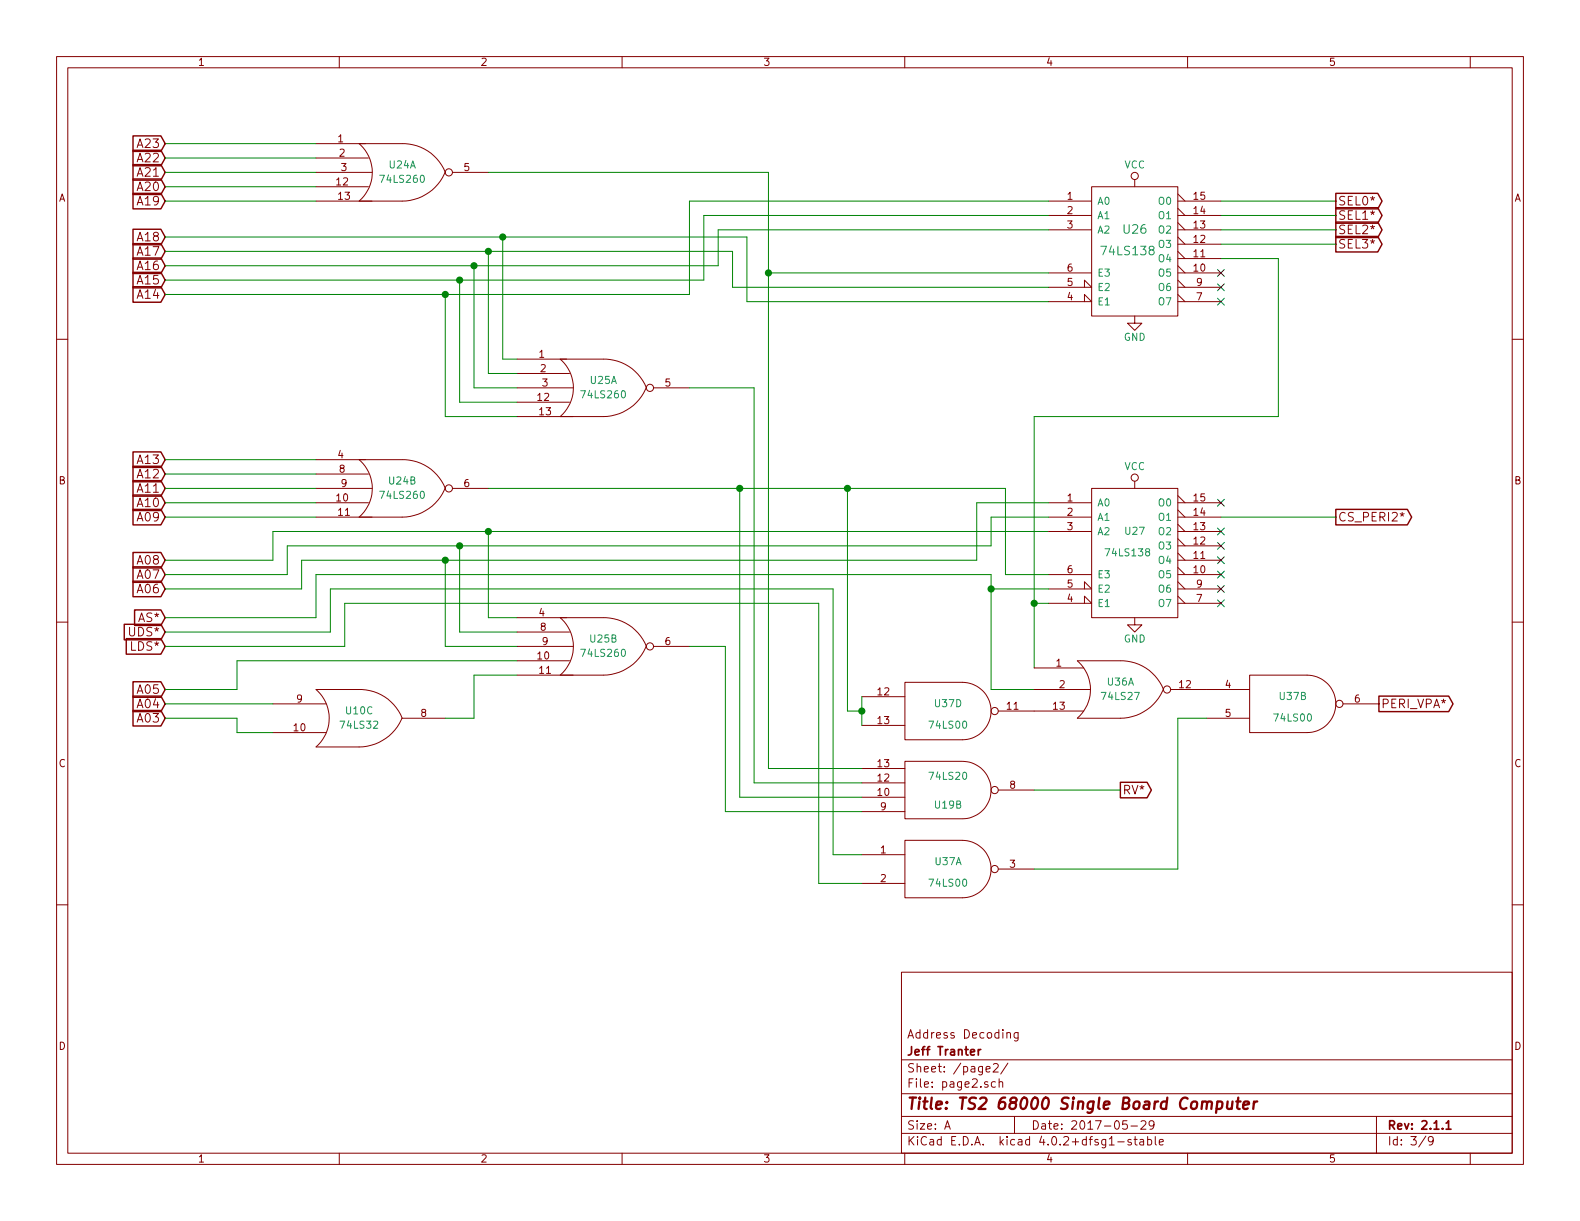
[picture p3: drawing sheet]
EESchema Schematic File Version 2
LIBS:power
LIBS:device
LIBS:transistors
LIBS:conn
LIBS:linear
LIBS:regul
LIBS:74xx
LIBS:cmos4000
LIBS:adc-dac
LIBS:memory
LIBS:xilinx
LIBS:ts2-cache
EELAYER 25 0
EELAYER END
$Descr A 11000 8500
encoding utf-8
Sheet 3 9
Title "TS2 68000 Single Board Computer"
Date "2017-05-29"
Rev "2.1.1"
Comp "Jeff Tranter"
Comment1 "Address Decoding"
Comment2 ""
Comment3 ""
Comment4 ""
$EndDescr
$Comp
L 74LS138 U26
U 1 1
P 7900 1750
F 0 "U26" H 7900 1900 60  0000 C CNN
F 1 "74LS138" H 7850 1750 60  0000 C CNN
F 2 "Housings_DIP:DIP-16_W7.62mm" H 7900 1750 60  0001 C CNN
F 3 "~" H 7900 1750 60  0000 C CNN
	1    7900 1750
	1    0    0    -1  
$EndComp
$Comp
L 74LS32 U10
U 3 1
P 2500 5000
F 0 "U10" H 2500 5050 50  0000 C CNN
F 1 "74LS32" H 2500 4950 50  0000 C CNN
F 2 "Housings_DIP:DIP-14_W7.62mm" H 2500 5000 50  0001 C CNN
F 3 "" H 2500 5000 50  0000 C CNN
	3    2500 5000
	1    0    0    -1  
$EndComp
$Comp
L 74LS20 U19
U 2 1
P 6600 5500
F 0 "U19" H 6600 5600 50  0000 C CNN
F 1 "74LS20" H 6600 5400 50  0000 C CNN
F 2 "Housings_DIP:DIP-14_W7.62mm" H 6600 5500 50  0001 C CNN
F 3 "" H 6600 5500 50  0000 C CNN
	2    6600 5500
	1    0    0    1   
$EndComp
$Comp
L 74LS260 U24
U 1 1
P 2800 1200
F 0 "U24" H 2800 1250 50  0000 C CNN
F 1 "74LS260" H 2800 1150 50  0000 C CNN
F 2 "Housings_DIP:DIP-14_W7.62mm" H 2800 1200 50  0001 C CNN
F 3 "" H 2800 1200 50  0000 C CNN
	1    2800 1200
	1    0    0    -1  
$EndComp
$Comp
L 74LS260 U25
U 1 1
P 4200 2700
F 0 "U25" H 4200 2750 50  0000 C CNN
F 1 "74LS260" H 4200 2650 50  0000 C CNN
F 2 "Housings_DIP:DIP-14_W7.62mm" H 4200 2700 50  0001 C CNN
F 3 "" H 4200 2700 50  0000 C CNN
	1    4200 2700
	1    0    0    -1  
$EndComp
$Comp
L 74LS260 U24
U 2 1
P 2800 3400
F 0 "U24" H 2800 3450 50  0000 C CNN
F 1 "74LS260" H 2800 3350 50  0000 C CNN
F 2 "Housings_DIP:DIP-14_W7.62mm" H 2800 3400 50  0001 C CNN
F 3 "" H 2800 3400 50  0000 C CNN
	2    2800 3400
	1    0    0    -1  
$EndComp
$Comp
L 74LS260 U25
U 2 1
P 4200 4500
F 0 "U25" H 4200 4550 50  0000 C CNN
F 1 "74LS260" H 4200 4450 50  0000 C CNN
F 2 "Housings_DIP:DIP-14_W7.62mm" H 4200 4500 50  0001 C CNN
F 3 "" H 4200 4500 50  0000 C CNN
	2    4200 4500
	1    0    0    -1  
$EndComp
Wire Wire Line
	2200 1000 1150 1000
Text GLabel 1150 1000 0    60   Input ~ 0
A23
Text GLabel 1150 1100 0    60   Input ~ 0
A22
Text GLabel 1150 1200 0    60   Input ~ 0
A21
Text GLabel 1150 1300 0    60   Input ~ 0
A20
Text GLabel 1150 1400 0    60   Input ~ 0
A19
Wire Wire Line
	1150 1100 2200 1100
Wire Wire Line
	1150 1200 2200 1200
Wire Wire Line
	1150 1300 2200 1300
Wire Wire Line
	1150 1400 2200 1400
Wire Wire Line
	3400 1200 5350 1200
Wire Wire Line
	5350 1200 5350 5350
Wire Wire Line
	5350 1900 7300 1900
Text GLabel 1150 1650 0    60   Input ~ 0
A18
Text GLabel 1150 1750 0    60   Input ~ 0
A17
Text GLabel 1150 1850 0    60   Input ~ 0
A16
Text GLabel 1150 1950 0    60   Input ~ 0
A15
Text GLabel 1150 2050 0    60   Input ~ 0
A14
Text GLabel 1150 3200 0    60   Input ~ 0
A13
Text GLabel 1150 3300 0    60   Input ~ 0
A12
Text GLabel 1150 3400 0    60   Input ~ 0
A11
Text GLabel 1150 3500 0    60   Input ~ 0
A10
Text GLabel 1150 3600 0    60   Input ~ 0
A09
Text GLabel 1150 3900 0    60   Input ~ 0
A08
Text GLabel 1150 4000 0    60   Input ~ 0
A07
Text GLabel 1150 4100 0    60   Input ~ 0
A06
Text GLabel 1150 4300 0    60   Input ~ 0
AS*
Text GLabel 1150 4400 0    60   Input ~ 0
UDS*
Text GLabel 1150 4500 0    60   Input ~ 0
LDS*
Text GLabel 1150 4800 0    60   Input ~ 0
A05
Text GLabel 1150 4900 0    60   Input ~ 0
A04
Text GLabel 1150 5000 0    60   Input ~ 0
A03
Text GLabel 9600 4900 2    60   Output ~ 0
PERI_VPA*
Wire Wire Line
	8500 1400 9300 1400
Text GLabel 9300 1400 2    60   Output ~ 0
SEL0*
Text GLabel 9300 1500 2    60   Output ~ 0
SEL1*
Text GLabel 9300 1600 2    60   Output ~ 0
SEL2*
Text GLabel 9300 1700 2    60   Output ~ 0
SEL3*
Wire Wire Line
	8500 1500 9300 1500
Wire Wire Line
	8500 1600 9300 1600
Wire Wire Line
	8500 1700 9300 1700
NoConn ~ 8500 1900
NoConn ~ 8500 2000
NoConn ~ 8500 2100
$Comp
L GND #PWR043
U 1 1
P 7900 2200
F 0 "#PWR043" H 7900 1950 50  0001 C CNN
F 1 "GND" H 7900 2050 50  0000 C CNN
F 2 "" H 7900 2200 50  0000 C CNN
F 3 "" H 7900 2200 50  0000 C CNN
	1    7900 2200
	1    0    0    -1  
$EndComp
$Comp
L VCC #PWR044
U 1 1
P 7900 1300
F 0 "#PWR044" H 7900 1150 50  0001 C CNN
F 1 "VCC" H 7900 1450 50  0000 C CNN
F 2 "" H 7900 1300 50  0000 C CNN
F 3 "" H 7900 1300 50  0000 C CNN
	1    7900 1300
	1    0    0    -1  
$EndComp
Wire Wire Line
	7200 2900 8900 2900
Wire Wire Line
	8900 2900 8900 1800
Text GLabel 9300 3600 2    60   Output ~ 0
CS_PERI2*
NoConn ~ 8500 3700
NoConn ~ 8500 3800
NoConn ~ 8500 3900
NoConn ~ 8500 4000
NoConn ~ 8500 4100
$Comp
L GND #PWR045
U 1 1
P 7900 4300
F 0 "#PWR045" H 7900 4050 50  0001 C CNN
F 1 "GND" H 7900 4150 50  0000 C CNN
F 2 "" H 7900 4300 50  0000 C CNN
F 3 "" H 7900 4300 50  0000 C CNN
	1    7900 4300
	1    0    0    -1  
$EndComp
$Comp
L VCC #PWR046
U 1 1
P 7900 3400
F 0 "#PWR046" H 7900 3250 50  0001 C CNN
F 1 "VCC" H 7900 3550 50  0000 C CNN
F 2 "" H 7900 3400 50  0000 C CNN
F 3 "" H 7900 3400 50  0000 C CNN
	1    7900 3400
	1    0    0    -1  
$EndComp
Text GLabel 7800 5500 2    60   Output ~ 0
RV*
Wire Wire Line
	6900 4000 2200 4000
Wire Wire Line
	2200 4000 2200 4300
Wire Wire Line
	2200 4300 1150 4300
Wire Wire Line
	1150 4400 2300 4400
Wire Wire Line
	2300 4400 2300 4100
Wire Wire Line
	2400 4200 2400 4500
Wire Wire Line
	2400 4500 1150 4500
Wire Wire Line
	1150 4100 2100 4100
Wire Wire Line
	2100 4100 2100 3900
Wire Wire Line
	2100 3900 6800 3900
Wire Wire Line
	1150 4000 2000 4000
Wire Wire Line
	2000 4000 2000 3800
Wire Wire Line
	2000 3800 6900 3800
Wire Wire Line
	1150 3900 1900 3900
Wire Wire Line
	1900 3900 1900 3700
Wire Wire Line
	1900 3700 7300 3700
Wire Wire Line
	3400 3400 7000 3400
Wire Wire Line
	1150 1650 5200 1650
Wire Wire Line
	5200 1650 5200 2100
Wire Wire Line
	5200 2100 7300 2100
Wire Wire Line
	1150 1750 5100 1750
Wire Wire Line
	5100 1750 5100 2000
Wire Wire Line
	5100 2000 7300 2000
Wire Wire Line
	1150 1850 5000 1850
Wire Wire Line
	5000 1850 5000 1600
Wire Wire Line
	5000 1600 7300 1600
Wire Wire Line
	1150 1950 4900 1950
Wire Wire Line
	4900 1950 4900 1500
Wire Wire Line
	4900 1500 7300 1500
Wire Wire Line
	1150 2050 4800 2050
Wire Wire Line
	4800 2050 4800 1400
Wire Wire Line
	4800 1400 7300 1400
Wire Wire Line
	3600 2500 3500 2500
Wire Wire Line
	3500 2500 3500 1650
Connection ~ 3500 1650
Wire Wire Line
	3600 2600 3400 2600
Wire Wire Line
	3400 2600 3400 1750
Connection ~ 3400 1750
Wire Wire Line
	3600 2700 3300 2700
Wire Wire Line
	3300 2700 3300 1850
Connection ~ 3300 1850
Wire Wire Line
	3600 2800 3200 2800
Wire Wire Line
	3200 2800 3200 1950
Connection ~ 3200 1950
Wire Wire Line
	3600 2900 3100 2900
Wire Wire Line
	3100 2900 3100 2050
Connection ~ 3100 2050
Wire Wire Line
	1150 3200 2200 3200
Wire Wire Line
	1150 3300 2200 3300
Wire Wire Line
	1150 3400 2200 3400
Wire Wire Line
	1150 3500 2200 3500
Wire Wire Line
	1150 3600 2200 3600
Wire Wire Line
	1150 4900 1900 4900
Wire Wire Line
	1150 5000 1650 5000
Wire Wire Line
	1650 5000 1650 5100
Wire Wire Line
	1650 5100 1900 5100
Wire Wire Line
	1150 4800 1650 4800
Wire Wire Line
	1650 4800 1650 4600
Wire Wire Line
	1650 4600 3600 4600
Wire Wire Line
	3100 5000 3300 5000
Wire Wire Line
	3300 5000 3300 4700
Wire Wire Line
	3300 4700 3600 4700
Wire Wire Line
	4800 4500 5050 4500
Wire Wire Line
	5050 4500 5050 5650
Wire Wire Line
	5050 5650 6000 5650
Wire Wire Line
	5150 5550 6000 5550
Wire Wire Line
	5150 3400 5150 5550
Connection ~ 5150 3400
Wire Wire Line
	5250 5450 6000 5450
Wire Wire Line
	5250 2700 5250 5450
Wire Wire Line
	5250 2700 4800 2700
Wire Wire Line
	5350 5350 6000 5350
Connection ~ 5350 1900
Wire Wire Line
	3600 4300 3400 4300
Wire Wire Line
	3400 4300 3400 3700
Connection ~ 3400 3700
Wire Wire Line
	3600 4400 3200 4400
Wire Wire Line
	3200 4400 3200 3800
Connection ~ 3200 3800
Wire Wire Line
	3600 4500 3100 4500
Wire Wire Line
	3100 4500 3100 3900
Connection ~ 3100 3900
Wire Wire Line
	8900 1800 8500 1800
NoConn ~ 8500 3500
NoConn ~ 8500 4200
$Comp
L 74LS138 U27
U 1 1
P 7900 3850
F 0 "U27" H 7900 4000 50  0000 C CNN
F 1 "74LS138" H 7850 3850 50  0000 C CNN
F 2 "Housings_DIP:DIP-16_W7.62mm" H 7900 3850 50  0001 C CNN
F 3 "" H 7900 3850 50  0000 C CNN
	1    7900 3850
	1    0    0    -1  
$EndComp
Wire Wire Line
	7300 4200 7200 4200
Wire Wire Line
	7200 2900 7200 4650
Wire Wire Line
	6900 4000 6900 4800
Wire Wire Line
	6900 4100 7300 4100
Wire Wire Line
	7000 3400 7000 4000
Wire Wire Line
	7000 4000 7300 4000
Wire Wire Line
	8500 3600 9300 3600
Wire Wire Line
	6900 3800 6900 3600
Wire Wire Line
	6900 3600 7300 3600
Wire Wire Line
	6800 3900 6800 3500
Wire Wire Line
	6800 3500 7300 3500
Connection ~ 7200 4200
Wire Wire Line
	6900 4800 7200 4800
Connection ~ 6900 4100
$Comp
L 74LS27 U36
U 1 1
P 7800 4800
F 0 "U36" H 7800 4850 50  0000 C CNN
F 1 "74LS27" H 7800 4750 50  0000 C CNN
F 2 "Housings_DIP:DIP-14_W7.62mm" H 7800 4800 50  0001 C CNN
F 3 "" H 7800 4800 50  0000 C CNN
	1    7800 4800
	1    0    0    -1  
$EndComp
$Comp
L 74LS00 U37
U 1 1
P 6600 6050
F 0 "U37" H 6600 6100 50  0000 C CNN
F 1 "74LS00" H 6600 5950 50  0000 C CNN
F 2 "Housings_DIP:DIP-14_W7.62mm" H 6600 6050 50  0001 C CNN
F 3 "" H 6600 6050 50  0000 C CNN
	1    6600 6050
	1    0    0    -1  
$EndComp
Wire Wire Line
	5700 4200 5700 6150
Wire Wire Line
	5700 4200 2400 4200
$Comp
L 74LS00 U37
U 2 1
P 9000 4900
F 0 "U37" H 9000 4950 50  0000 C CNN
F 1 "74LS00" H 9000 4800 50  0000 C CNN
F 2 "Housings_DIP:DIP-14_W7.62mm" H 9000 4900 50  0001 C CNN
F 3 "" H 9000 4900 50  0000 C CNN
	2    9000 4900
	1    0    0    -1  
$EndComp
Wire Wire Line
	8400 5000 8200 5000
Wire Wire Line
	8200 5000 8200 6050
$Comp
L 74LS00 U37
U 4 1
P 6600 4950
F 0 "U37" H 6600 5000 50  0000 C CNN
F 1 "74LS00" H 6600 4850 50  0000 C CNN
F 2 "Housings_DIP:DIP-14_W7.62mm" H 6600 4950 50  0001 C CNN
F 3 "" H 6600 4950 50  0000 C CNN
	4    6600 4950
	1    0    0    -1  
$EndComp
Wire Wire Line
	6000 4850 6000 5050
Wire Wire Line
	5800 4100 5800 5950
Wire Wire Line
	2300 4100 5800 4100
Wire Wire Line
	6000 4950 5900 4950
Wire Wire Line
	5900 4950 5900 3400
Connection ~ 5900 3400
Connection ~ 6000 4950
Wire Wire Line
	5800 5950 6000 5950
Wire Wire Line
	5700 6150 6000 6150
Wire Wire Line
	8200 6050 7200 6050
Wire Wire Line
	7200 5500 7800 5500
$EndSCHEMATC
